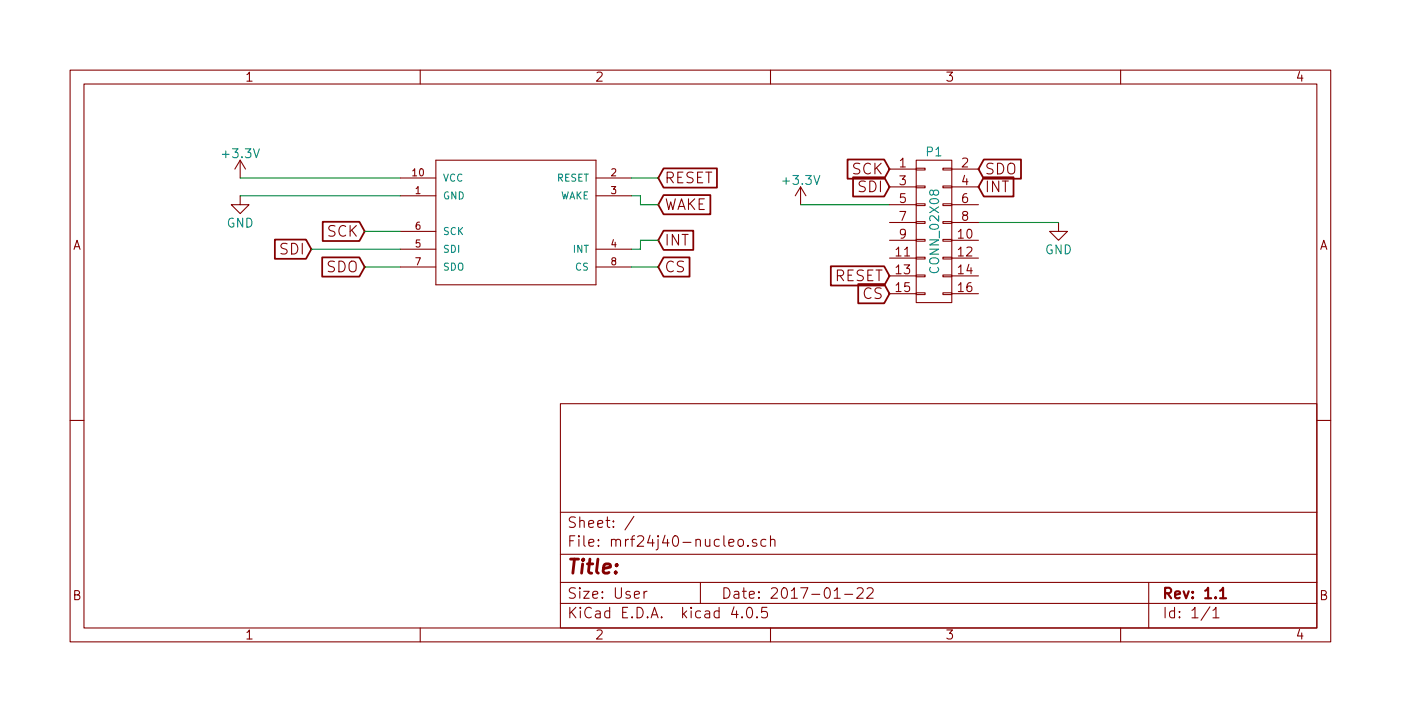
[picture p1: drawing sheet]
EESchema Schematic File Version 2
LIBS:power
LIBS:device
LIBS:transistors
LIBS:conn
LIBS:linear
LIBS:regul
LIBS:74xx
LIBS:cmos4000
LIBS:adc-dac
LIBS:memory
LIBS:xilinx
LIBS:microcontrollers
LIBS:dsp
LIBS:microchip
LIBS:analog_switches
LIBS:motorola
LIBS:texas
LIBS:intel
LIBS:audio
LIBS:interface
LIBS:digital-audio
LIBS:philips
LIBS:display
LIBS:cypress
LIBS:siliconi
LIBS:opto
LIBS:atmel
LIBS:contrib
LIBS:valves
LIBS:MRF24J40MA
LIBS:mrf24j40-nucleo-cache
EELAYER 25 0
EELAYER END
$Descr User 7874 4000
encoding utf-8
Sheet 1 1
Title ""
Date "2017-01-22"
Rev "1.1"
Comp ""
Comment1 ""
Comment2 ""
Comment3 ""
Comment4 ""
$EndDescr
$Comp
L MRF24J40MA_TRANSEIVER_MODULE M1
U 1 1
P 2850 1500
F 0 "M1" H 2850 1500 45  0001 C CNN
F 1 "MRF24J40MA_TRANSEIVER_MODULE" H 2850 1500 45  0001 C CNN
F 2 "MRF24J40MA:MRF24J40MA-TRANSCEIVER_MODULE" H 2850 1500 60  0001 C CNN
F 3 "" H 2850 1500 60  0000 C CNN
	1    2850 1500
	1    0    0    -1  
$EndComp
$Comp
L +3.3V #PWR01
U 1 1
P 1350 1000
F 0 "#PWR01" H 1350 850 50  0001 C CNN
F 1 "+3.3V" H 1350 1140 50  0000 C CNN
F 2 "" H 1350 1000 60  0000 C CNN
F 3 "" H 1350 1000 60  0000 C CNN
	1    1350 1000
	1    0    0    -1  
$EndComp
$Comp
L GND #PWR02
U 1 1
P 1350 1100
F 0 "#PWR02" H 1350 850 50  0001 C CNN
F 1 "GND" H 1350 950 50  0000 C CNN
F 2 "" H 1350 1100 60  0000 C CNN
F 3 "" H 1350 1100 60  0000 C CNN
	1    1350 1100
	1    0    0    -1  
$EndComp
Text GLabel 2050 1300 0    60   Input ~ 0
SCK
Text GLabel 1750 1400 0    60   Input ~ 0
SDI
Text GLabel 2050 1500 0    60   Input ~ 0
SDO
Text GLabel 3700 1000 2    60   Input ~ 0
RESET
Text GLabel 3700 1350 2    60   Input ~ 0
INT
Text GLabel 3700 1150 2    60   Input ~ 0
WAKE
Text GLabel 3700 1500 2    60   Input ~ 0
CS
Text GLabel 5000 950  0    60   Input ~ 0
SCK
Text GLabel 5000 1050 0    60   Input ~ 0
SDI
Text GLabel 5500 950  2    60   Input ~ 0
SDO
$Comp
L +3.3V #PWR03
U 1 1
P 4500 1150
F 0 "#PWR03" H 4500 1000 50  0001 C CNN
F 1 "+3.3V" H 4500 1290 50  0000 C CNN
F 2 "" H 4500 1150 60  0000 C CNN
F 3 "" H 4500 1150 60  0000 C CNN
	1    4500 1150
	1    0    0    -1  
$EndComp
$Comp
L GND #PWR04
U 1 1
P 5950 1250
F 0 "#PWR04" H 5950 1000 50  0001 C CNN
F 1 "GND" H 5950 1100 50  0000 C CNN
F 2 "" H 5950 1250 60  0000 C CNN
F 3 "" H 5950 1250 60  0000 C CNN
	1    5950 1250
	1    0    0    -1  
$EndComp
Wire Wire Line
	2250 1000 1350 1000
Wire Wire Line
	2250 1100 1350 1100
Wire Wire Line
	2250 1300 2050 1300
Wire Wire Line
	2250 1400 1750 1400
Wire Wire Line
	2250 1500 2050 1500
Wire Wire Line
	3550 1000 3700 1000
Wire Wire Line
	3550 1100 3600 1100
Wire Wire Line
	3600 1100 3600 1150
Wire Wire Line
	3600 1150 3700 1150
Wire Wire Line
	3600 1400 3550 1400
Wire Wire Line
	3600 1400 3600 1350
Wire Wire Line
	3600 1350 3700 1350
Wire Wire Line
	3550 1500 3700 1500
Wire Wire Line
	4500 1150 5000 1150
Wire Wire Line
	5500 1250 5950 1250
$Comp
L CONN_02X08 P1
U 1 1
P 5250 1300
F 0 "P1" H 5250 1750 50  0000 C CNN
F 1 "CONN_02X08" V 5250 1300 50  0000 C CNN
F 2 "Pin_Headers:Pin_Header_Straight_2x08_Pitch2.54mm" H 5250 100 50  0001 C CNN
F 3 "" H 5250 100 50  0000 C CNN
	1    5250 1300
	1    0    0    -1  
$EndComp
Text GLabel 5000 1650 0    60   Input ~ 0
CS
Text GLabel 5500 1050 2    60   Input ~ 0
INT
Text GLabel 5000 1550 0    60   Input ~ 0
RESET
$EndSCHEMATC
